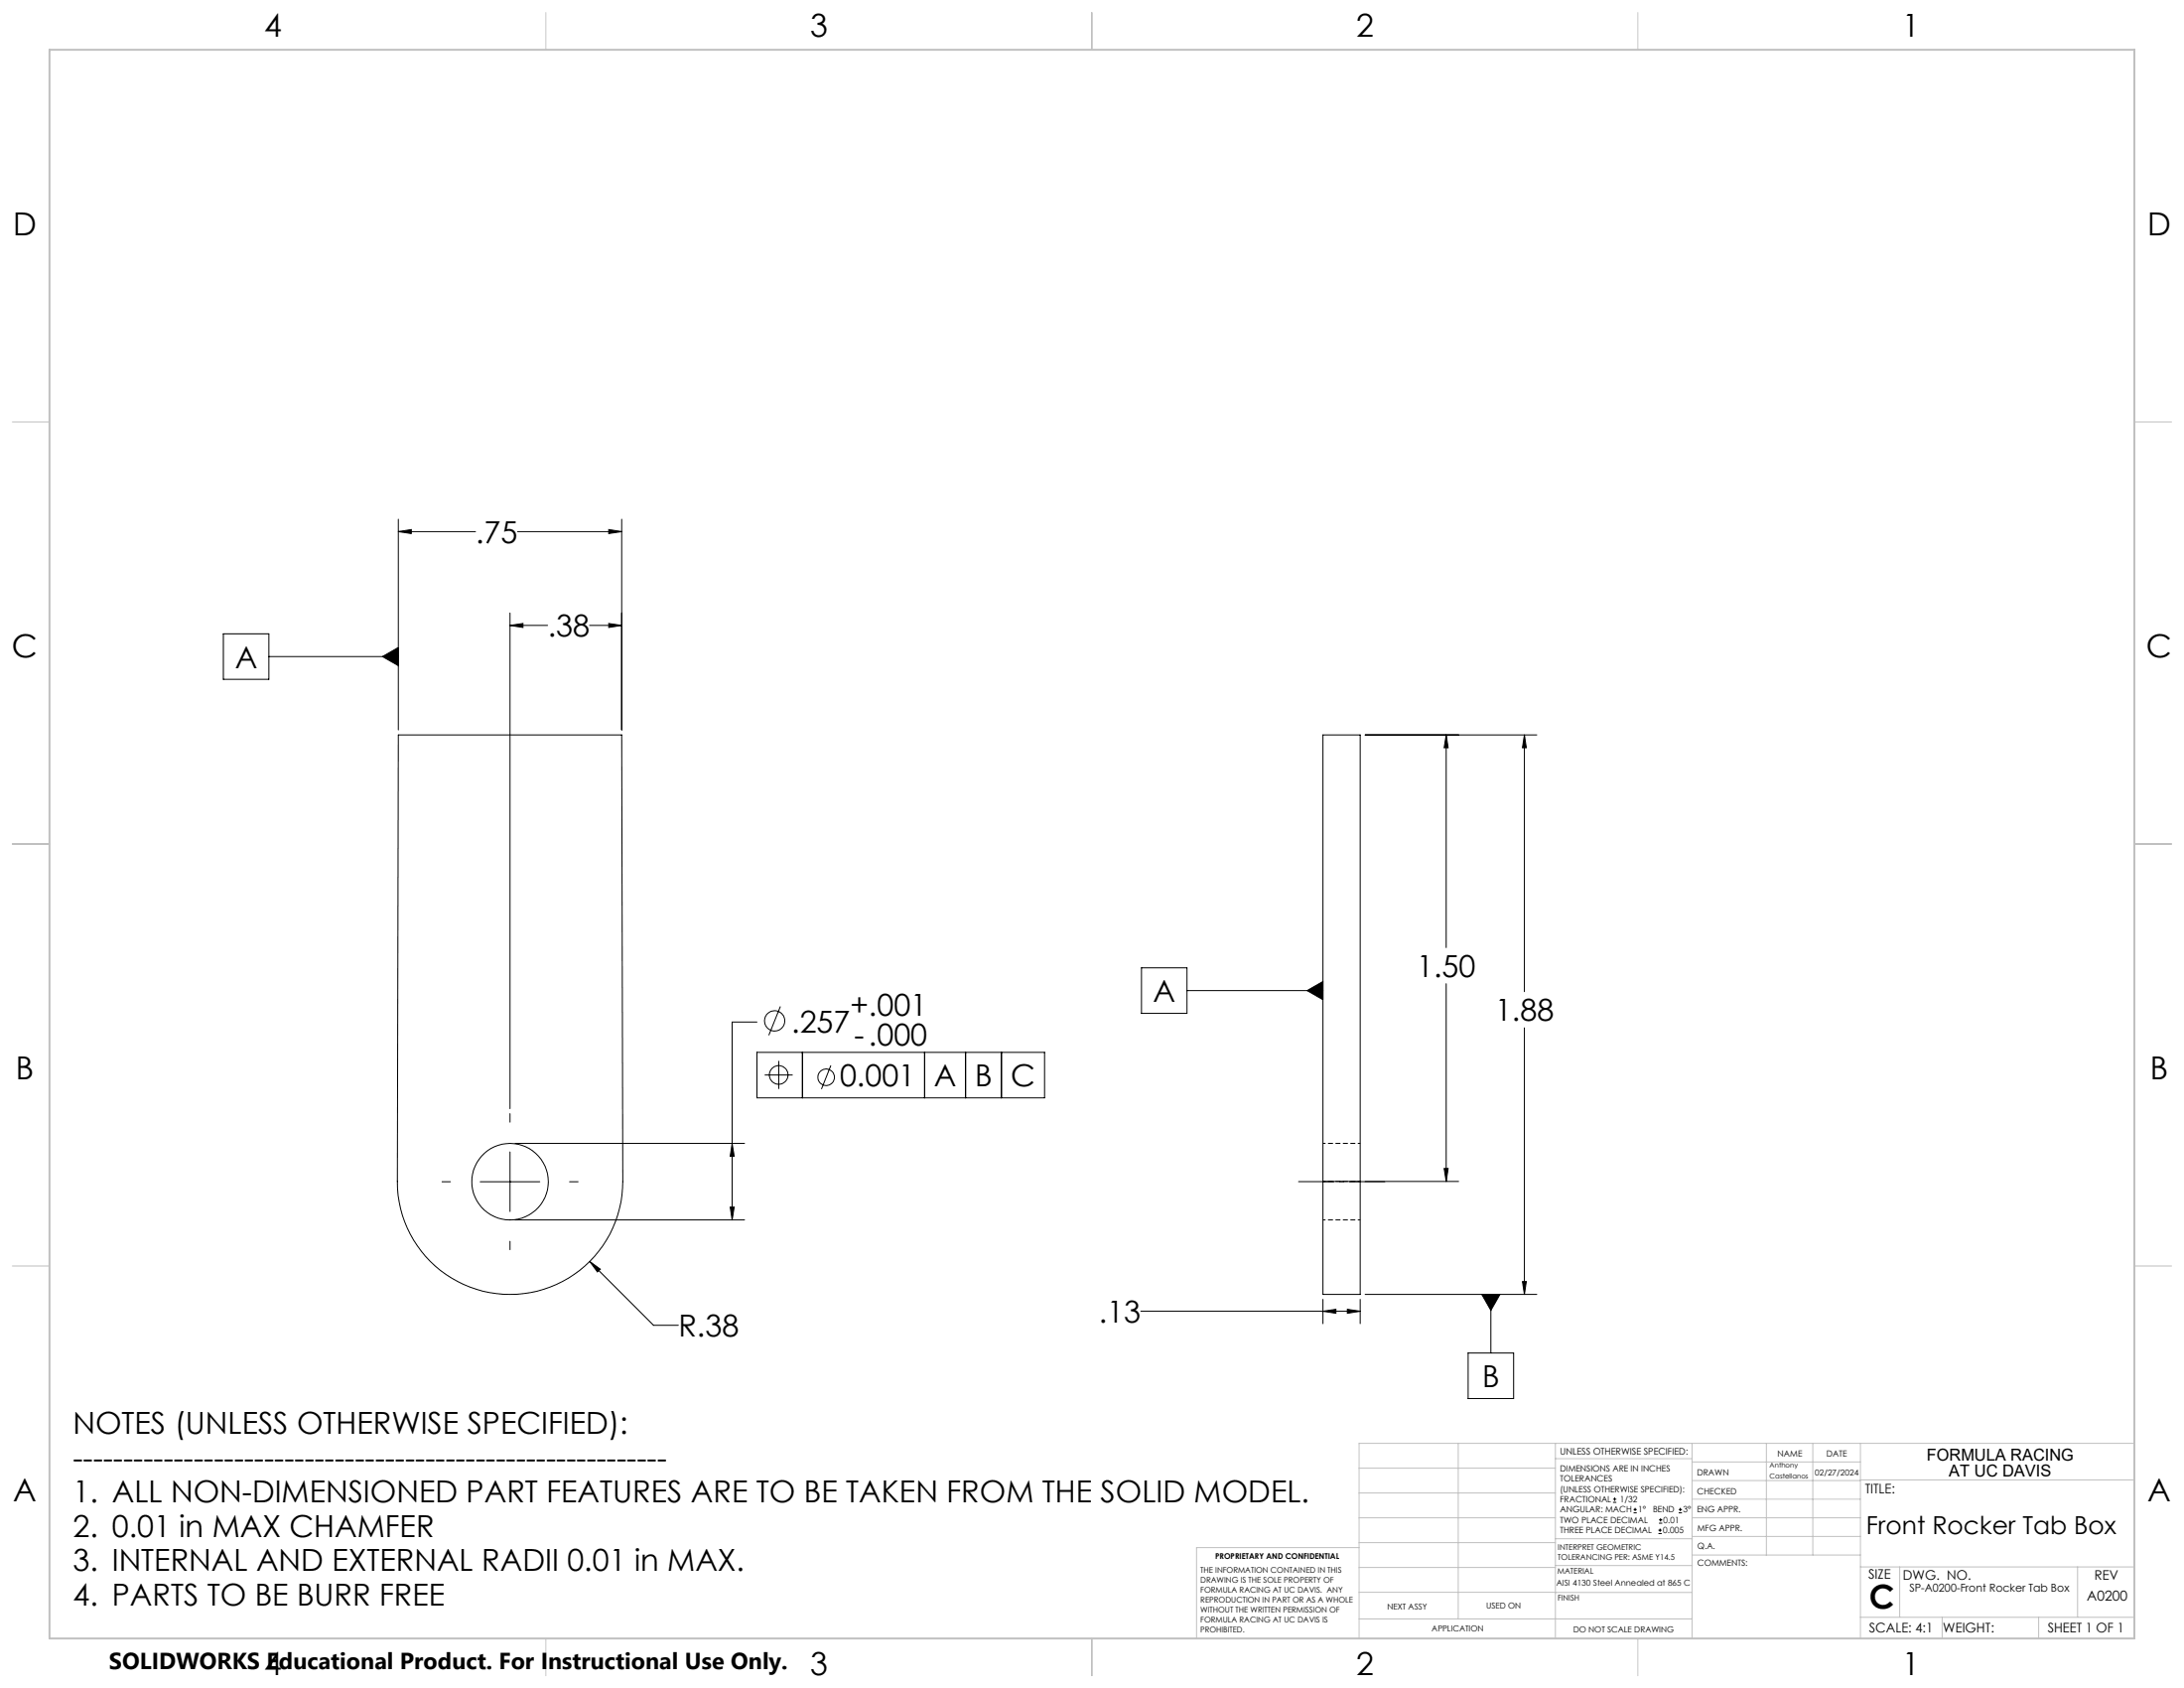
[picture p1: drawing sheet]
<svg xmlns="http://www.w3.org/2000/svg" width="559mm" height="432mm" viewBox="0 0 559 432" stroke-linecap="round" stroke-linejoin="round" font-family="sans-serif">
<g fill="none" stroke="#000" stroke-width=".25">
<path d="M101.9 136l3.3-.5v1zM101.9 132.8v53.9M101.9 136h19.8M132.4 136h26.7M155.8 135.5l3.3 .5-3.3 .5zM159.1 132.8v53.9M130.5 160l3.3-.5v1zM130.5 156.8v126.8M130.5 160h9.6M150.8 160h8.3M155.8 159.5l3.3 .5-3.3 .5zM57.1 162.1h11.7v11.7h-11.7z"/>
<path d="M68.8 168h33.1M97.9 168l4-2.4v4.7zM101.9 188h57.2l.2 114.2a28.8 28.8 0 0 1-28.8 28.9 28.8 28.8 0 0 1-28.8-28.9zM349.3 188h43.9M370 188l.5 3.3h-1zM370 188v54.4M390 188l.5 3.3h-1zM390 188v65.7M199.7 257.5l-3 7.3M292.1 247.6h11.6v11.6h-11.6zM303.7 253.4h34.8M334.4 253.4l4.1-2.3v4.6z"/>
<path d="M370 251.6v50.6M193.7 269.2h73.6v11.6h-73.6zM193.7 261.4h-6.4v50.7M195.7 275h7.1M199.2 271.4v7.2M205.3 269.2v11.6M212.6 272.6l-2.4 6M236.6 269.2v11.6M247.1 269.2v11.6M256.2 269.2v11.6M390 262.9v68.2M130.5 284.9v2.2"/>
<path d="M130.5 294.7v15.2M131.8 292.5h58.7M187.3 292.5l.6 3.3h-1.1zM369.5 298.9h1l-.5 3.3zM113.1 302.3h2.2M122.9 302.3h15.2M130.5 317.5v2.2M131.8 312.1h58.7M145.7 302.3h2.2M186.8 308.8h1.1l-.6 3.3zM338.5 302.2v28.9h9.5v-28.9M338.5 302.2v-114.2h9.5v114.2"/>
<path d="M338.5 302.2h9.5M349.3 302.2h23.9M150.9 322.7l2.7 2-.7 .7zM150.9 322.7l16.3 16.3h6.4M291.9 335.4h56.1M338.5 335.4l3.3-.5v1.1zM338.5 332.4v6.2M344.7 334.9l3.3 .5-3.3 .6zM348 332.4v6.2M349.3 331.1h43.9M379.1 331.1h4.7l-2.3 4.1zM381.5 331.1v15"/>
<path d="M389.5 327.8h1l-.5 3.3zM375.6 346.1h11.7v11.7h-11.7zM412.7 384.3h.9M412.7 383.5h.9M413.1 383.1v.8M418 387h.8M418 386.2h.8M418.4 385.7v.9M424.3 392.3h.9M424.3 391.4h.9M424.5 389.6h.8M424.5 388.8h.8"/>
<path d="M424.7 391v.9M424.9 388.4v.8M429.5 387h.9M429.5 386.2h.9M429.9 385.7v.9"/>
<circle cx="198.2" cy="261.1" r="2.59"/>
<circle cx="199.2" cy="275" r="2.38"/>
<circle cx="211.4" cy="275.6" r="2.1"/>
<circle cx="130.5" cy="302.3" r="9.8"/>
</g>
<path d="M348 292.5h-9.5M338.5 302.2h9.5M338.5 312.1h9.5" fill="none" stroke="#000" stroke-width=".25" stroke-dasharray="1.3 .6" stroke-dashoffset=".6" stroke-linecap="butt"/>
<path d="M332.2 302.3h22.2" fill="none" stroke="#000" stroke-width=".25" stroke-dasharray="15.2 1.3 1.3 1.3" stroke-dashoffset="6" stroke-linecap="butt"/>
<g fill="none" stroke="#c0c0c0" stroke-width=".25">
<path d="M139.7 3.2v9.5M279.4 3.2v9.5M419.1 3.2v9.5M3.1 107.9h9.6M546.1 107.9h9.5M3.1 215.9h9.6M546.1 215.9h9.5M3.1 323.8h9.6M546.1 323.8h9.5M347.7 375.6h50.3M373.1 369.2v44.9M398 369.2v49.9"/>
<path d="M398 373.1h34.9M432.9 369.2v49.9M432.9 378.7h43.1M432.9 374h43.1M451.9 369.2v28.6M463.8 369.2v28.6M476 369.2v49.9M476 378.6h70.1M546.1 369.2h-198.4v49.9M347.7 394.6h50.3M347.7 388.3h50.3M347.7 381.9h50.3"/>
<path d="M347.7 395.9h-41.6v23.2M398 393.6h35M432.9 383.5h43.1M432.9 388.3h43.1M432.9 393h43.1M433 397.8h43M139.7 419.1v9.6M279.4 419.1v9.6M347.7 414.1h85.2M347.7 401h50.3M347.7 407.3h50.3M398 407.4h34.9"/>
<path d="M398 400.5h35M419.1 419.1v9.6M476 413.7h70.1M476 400.8h70.1M486.1 400.8v12.9M496.9 413.7v5.4M521.6 413.7v5.4M531.6 400.8v12.9"/>
</g>
<path d="M12.7 12.7h533.4v406.4h-533.4z" fill="none" stroke="#c0c0c0" stroke-width=".5"/>
<g fill="#000">
<path d="M97.9 168l4-2.4v4.7zM379.1 331.1h4.7l-2.3 4.1zM334.4 253.4l4.1 2.3v-4.6z"/>
<path d="M187.3 292.5l.6 3.3h-1.1zM186.8 308.8h1.1l-.6 3.3zM155.8 135.5l3.3 .5-3.3 .5zM101.9 136l3.3-.5v1zM150.9 322.7l2 2.7 .7-.7zM155.8 159.5l3.3 .5-3.3 .5zM130.5 160l3.3-.5v1zM389.5 327.8h1l-.5 3.3zM390 188l.5 3.3h-1zM369.5 298.9h1l-.5 3.3zM370 188l.5 3.3h-1zM338.5 335.4l3.3-.5v1.1zM344.7 334.9l3.3 .5-3.3 .6z"/>
</g>
<text font-size="8.5" x="478.3" y="411.4">C</text>
<g font-size="8.1">
<text x="67.6" y="9.3">4</text>
<text x="207.3" y="9.3">3</text>
<text x="347" y="9.3">2</text>
<text x="486.7" y="9.3">1</text>
<text x="3.3" y="60.1">D</text>
<text x="549.4" y="60.1">D</text>
<text x="3" y="168">C</text>
<text x="549.1" y="168">C</text>
<text x="4" y="276">B</text>
<text x="550.1" y="276">B</text>
<text x="3.3" y="383.9">A</text>
<text x="549.4" y="383.9">A</text>
<text x="67.6" y="428.4">4</text>
<text x="207.3" y="428.4">3</text>
<text x="347" y="428.4">2</text>
<text x="486.7" y="428.4">1</text>
</g>
<g font-size="7.8">
<text x="121.7" y="138.9">.75</text>
<text x="140.1" y="162.9">.38</text>
<text x="60.1" y="170.9">A</text>
<text x="362.5" y="249.9">1.50</text>
<text x="295" y="256.3">A</text>
<text x="217.5" y="259.8">+.001</text>
<text x="382.5" y="261.2">1.88</text>
<text x="202.5" y="264.1">.257</text>
<text x="218.6" y="267.5">-.000</text>
<text x="214.9" y="278">0.001</text>
<text x="239" y="278">A</text>
<text x="249.4" y="278">B</text>
<text x="258.6" y="278">C</text>
<text x="173.6" y="342">R.38</text>
<text x="281.1" y="338.4">.13</text>
<text x="379.3" y="354.9">B</text>
<text x="18.6" y="366.9">NOTES (UNLESS OTHERWISE SPECIFIED):</text>
<text x="18.6" y="375.6">-----------------------------------------------------------</text>
<text x="18.6" y="384.4">1. ALL NON-DIMENSIONED PART FEATURES ARE TO BE TAKEN FROM THE SOLID MODEL.</text>
<text x="18.6" y="393.1">2. 0.01 in MAX CHAMFER</text>
<text x="18.6" y="401.9">3. INTERNAL AND EXTERNAL RADII 0.01 in MAX.</text>
<text x="18.6" y="410.7">4. PARTS TO BE BURR FREE</text>
</g>
<text font-size="6.3" x="477.5" y="392.3">Front Rocker Tab Box</text>
<text font-size="5.9" x="27.9" y="427">SOLIDWORKS Educational Product. For Instructional Use Only.</text>
<g font-size="4.2">
<text x="493" y="373.5">FORMULA RACING</text>
<text x="498.7" y="377.8">AT UC DAVIS</text>
</g>
<text font-size="3.5" x="533.9" y="409.4">A0200</text>
<g font-size="3.4">
<text x="477.2" y="381.9">TITLE:</text>
<text x="478.1" y="404">SIZE</text>
<text x="486.9" y="404">DWG. NO.</text>
<text x="535.9" y="404.1">REV</text>
<text x="478.2" y="417.6">SCALE: 4:1</text>
<text x="497.1" y="417.7">WEIGHT:</text>
<text x="523.9" y="417.6">SHEET 1 OF 1</text>
</g>
<text font-size="2.8" x="488.5" y="407.2">SP-A0200-Front Rocker Tab Box</text>
<text font-size="2.4" x="399.2" y="372.1">UNLESS OTHERWISE SPECIFIED:</text>
<g font-size="2.2">
<text x="399.2" y="376.4">DIMENSIONS ARE IN INCHES</text>
<text x="434.2" y="377.3">DRAWN</text>
<text x="454.8" y="372.5">NAME</text>
<text x="467.3" y="372.6">DATE</text>
<text x="399.2" y="379">TOLERANCES</text>
<text x="399.2" y="381.7">(UNLESS OTHERWISE SPECIFIED):</text>
<text x="434.3" y="382.2">CHECKED</text>
<text x="399.2" y="389.6">TWO PLACE DECIMAL</text>
<text x="399.2" y="384.3">FRACTIONAL</text>
<text x="399.2" y="387">ANGULAR: MACH</text>
<text x="414.5" y="384.3">1/32</text>
<text x="419.1" y="387">1°</text>
<text x="422.9" y="387">BEND</text>
<text x="425.6" y="389.6">0.01</text>
<text x="430.6" y="387">3°</text>
<text x="434.2" y="386.9">ENG APPR.</text>
<text x="399.2" y="392.3">THREE PLACE DECIMAL</text>
<text x="425.5" y="392.3">0.005</text>
<text x="434.3" y="391.6">MFG APPR.</text>
<text x="434.3" y="396.3">Q.A.</text>
<text x="434.3" y="400.5">COMMENTS:</text>
</g>
<g font-size="2.1">
<text x="464.4" y="377.4">02/27/2024</text>
<text x="398.2" y="405.7">AISI 4130 Steel Annealed at 865 C</text>
<text x="354.9" y="411.6">NEXT ASSY</text>
<text x="380.3" y="411.6">USED ON</text>
<text x="366.3" y="417.4">APPLICATION</text>
<text x="402.5" y="417.5">DO NOT SCALE DRAWING</text>
</g>
<g font-size="2">
<text x="310.9" y="398.8">PROPRIETARY AND CONFIDENTIAL</text>
<text x="398.6" y="396.5">INTERPRET GEOMETRIC</text>
<text x="398.6" y="399">TOLERANCING PER: ASME Y14.5</text>
<text x="307.2" y="402.4">THE INFORMATION CONTAINED IN THIS</text>
<text x="307.2" y="404.9">DRAWING IS THE SOLE PROPERTY OF</text>
<text x="307.2" y="407.5">FORMULA RACING AT UC DAVIS. ANY</text>
<text x="398.5" y="402.6">MATERIAL</text>
<text x="307.2" y="410">REPRODUCTION IN PART OR AS A WHOLE</text>
<text x="307.2" y="412.5">WITHOUT THE WRITTEN PERMISSION OF</text>
<text x="398.5" y="409.4">FINISH</text>
<text x="307.2" y="415">FORMULA RACING AT UC DAVIS IS</text>
<text x="307.2" y="417.6">PROHIBITED.</text>
</g>
<g font-size="1.8">
<text x="452.8" y="375.4">Anthony</text>
<text x="452.8" y="378.1">Castellanos</text>
</g>
</svg>
